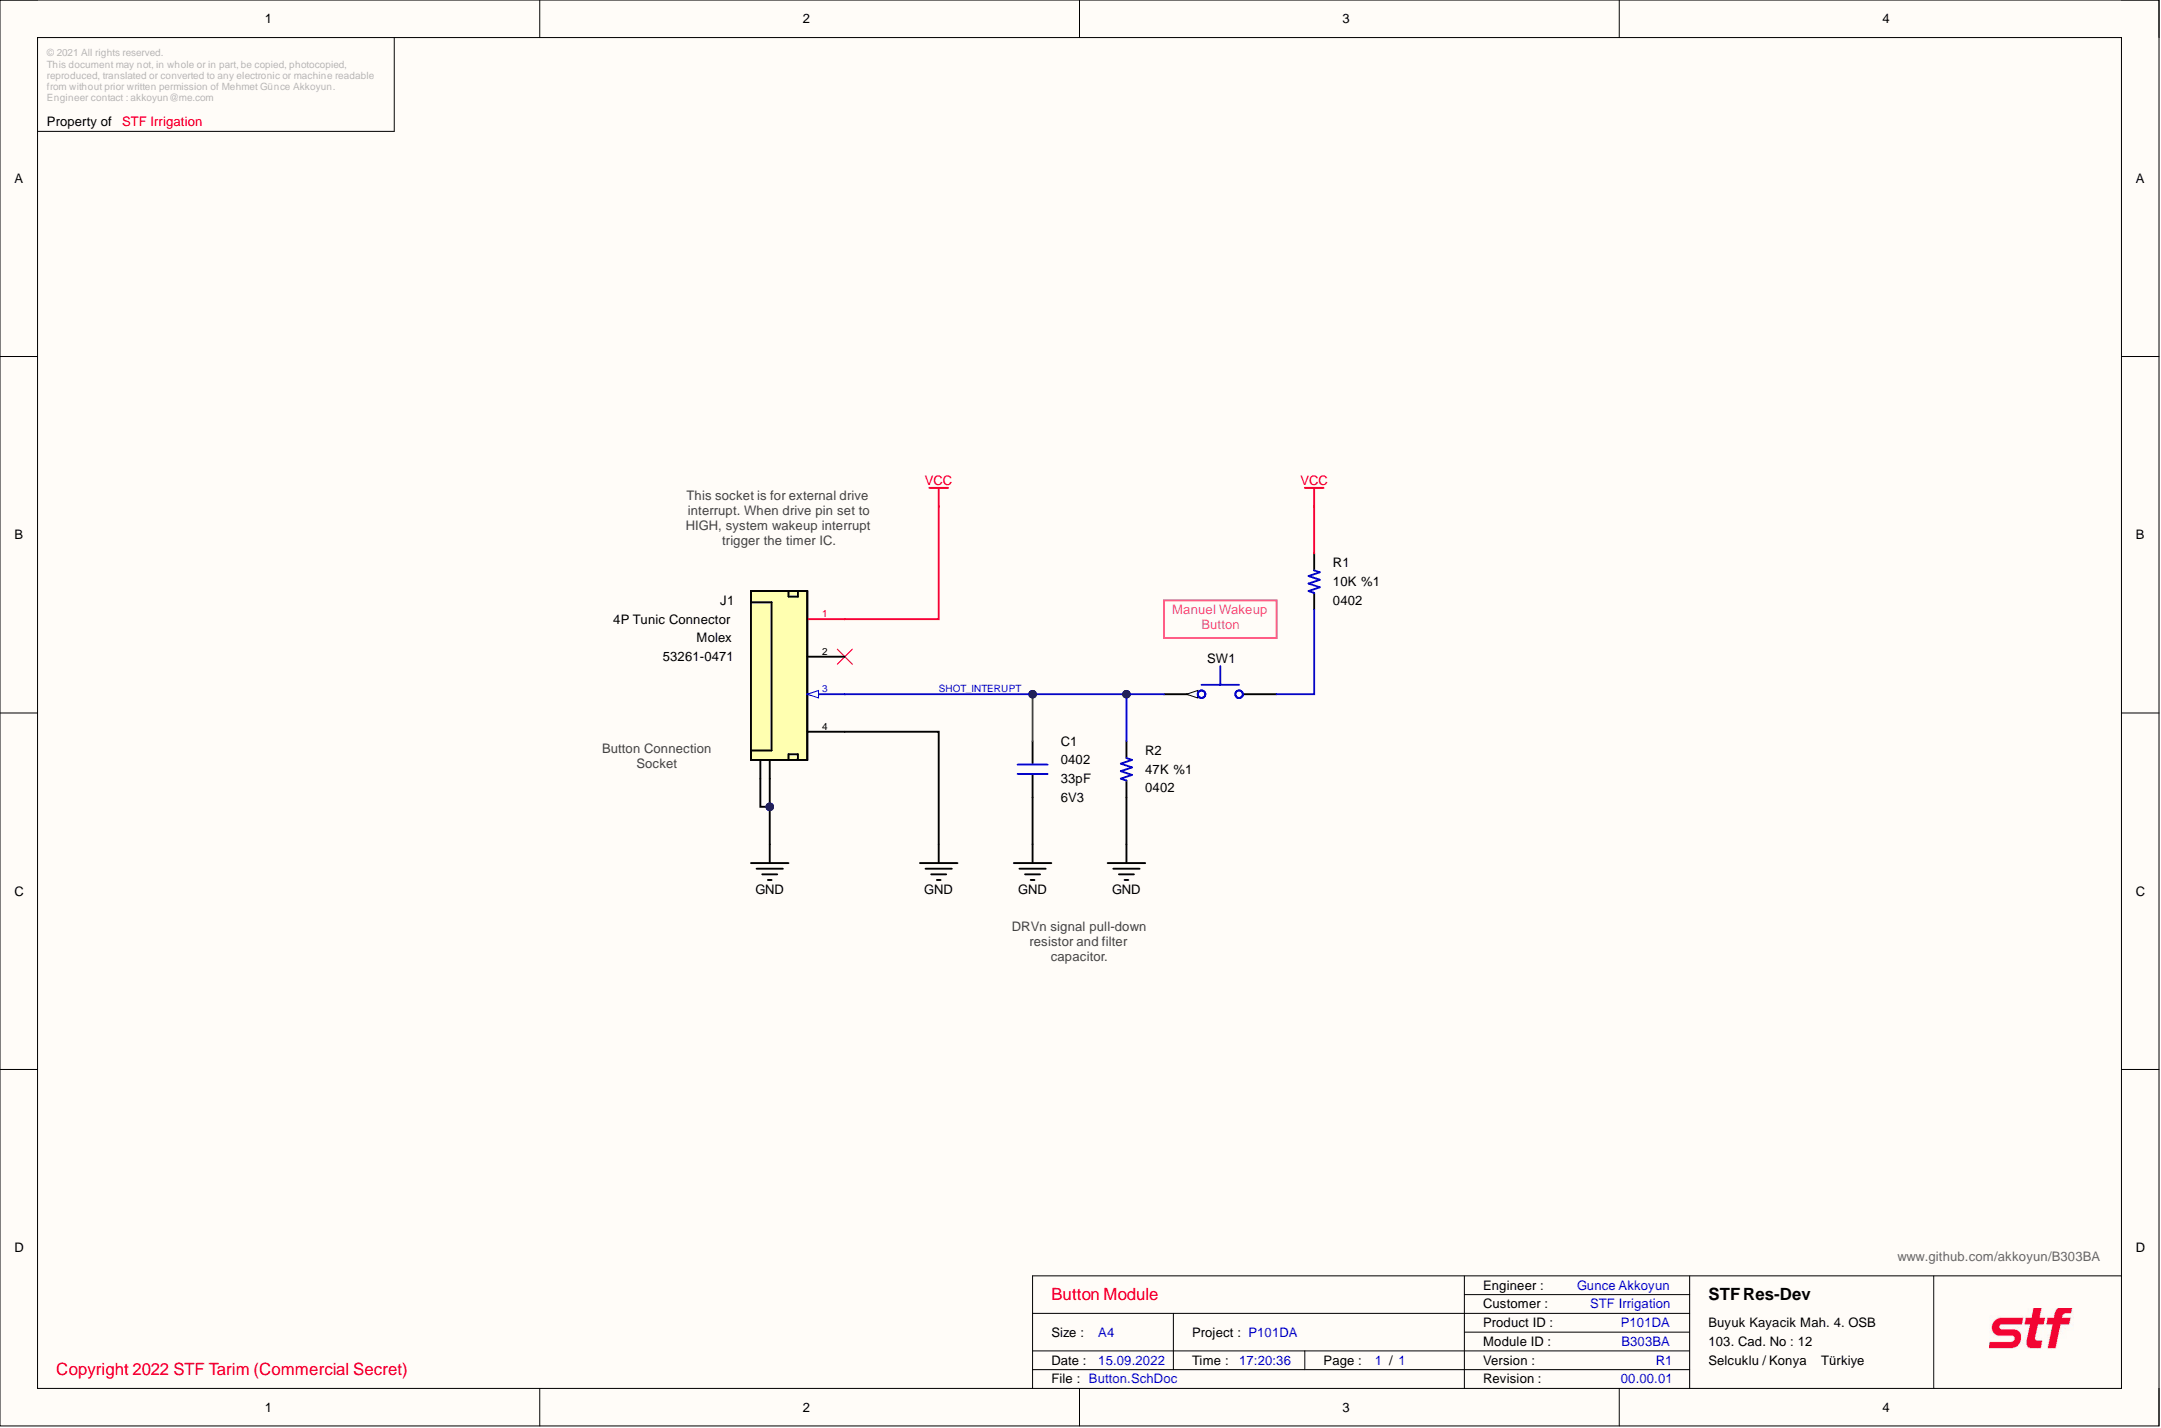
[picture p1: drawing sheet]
# Altium project B303BA.PrjPcb
Address1_: Buyuk Kayacik Mah. 4. OSB; Address2_: 103. Cad. No : 12; Address3_: Selcuklu / Konya; Address4_: Türkiye; Copyright_: Copyright 2022 STF Tarim (Commercial Secret); Customer_: STF Irrigation; Engineer_: Gunce Akkoyun; Git_Repo_Address_: www.github.com/akkoyun/B303BA; Module_ID_: B303BA; Organization_: STF Res-Dev; Product_Desc_: P101DA; Product_ID_: P101DA; Revision_: 00.00.01; Version_: R1
1 sheet, 5 parts. Net scope: global (net labels, ports and power ports of the same name join across sheets).
Board file: B303BA.PcbDoc

## Sheet Button.SchDoc: Button Module
size 292 x 193 mm; SheetNumber: 1; SheetTotal: 1

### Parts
C1  value 33pF  Tolerance: 10%  Case: 0402  Voltage: 6V3  [CAPACITOR_0402]  (hidden comment: Capacitor - 33pF [0402] (Ceramic))
J1  Manufacturer Name: Molex  Manufacturer Part Number: 53261-0471  [Connector_Tunic 4P]  (hidden comment: 4P SMD Tunic Connector)
R1  value 10K  Tolerance: %1  Case: 0402  Power: 1/16W  [RESISTOR_0402]  (hidden comment: 10K - 0402 - %1 - 1/16W)
R2  value 47K  Tolerance: %1  Case: 0402  Power: 1/16W  [RESISTOR_0402]  (hidden comment: 47K - 0402 - %1 - 1/16W)
SW1  Manufacturer Name: C&K Switches  [PTS526_Switch]  (hidden comment: PTS526SK08SMTR2LFS)

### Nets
GND: C1.1 J1.4(Pin-4) J1.5(GND) J1.6(GND) R2.1
VCC: J1.1(Pin-1) R1.2
SHOT_Button_Pwr: R1.1 SW1.2(COM)
SHOT_INTERUPT: C1.2 J1.3(Pin-3) R2.2 SW1.1(NC)

Not connected (* = marked no-connect by the designer): J1 2(Pin-2)*

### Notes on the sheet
- (near J1) This socket is for external drive interrupt. When drive pin set to HIGH, system wakeup interrupt trigger the timer IC.
- (near SW1) Manuel Wakeup Button
- (near J1) Button Connection
  Socket
- DRVn signal pull-down resistor and filter capacitor.
